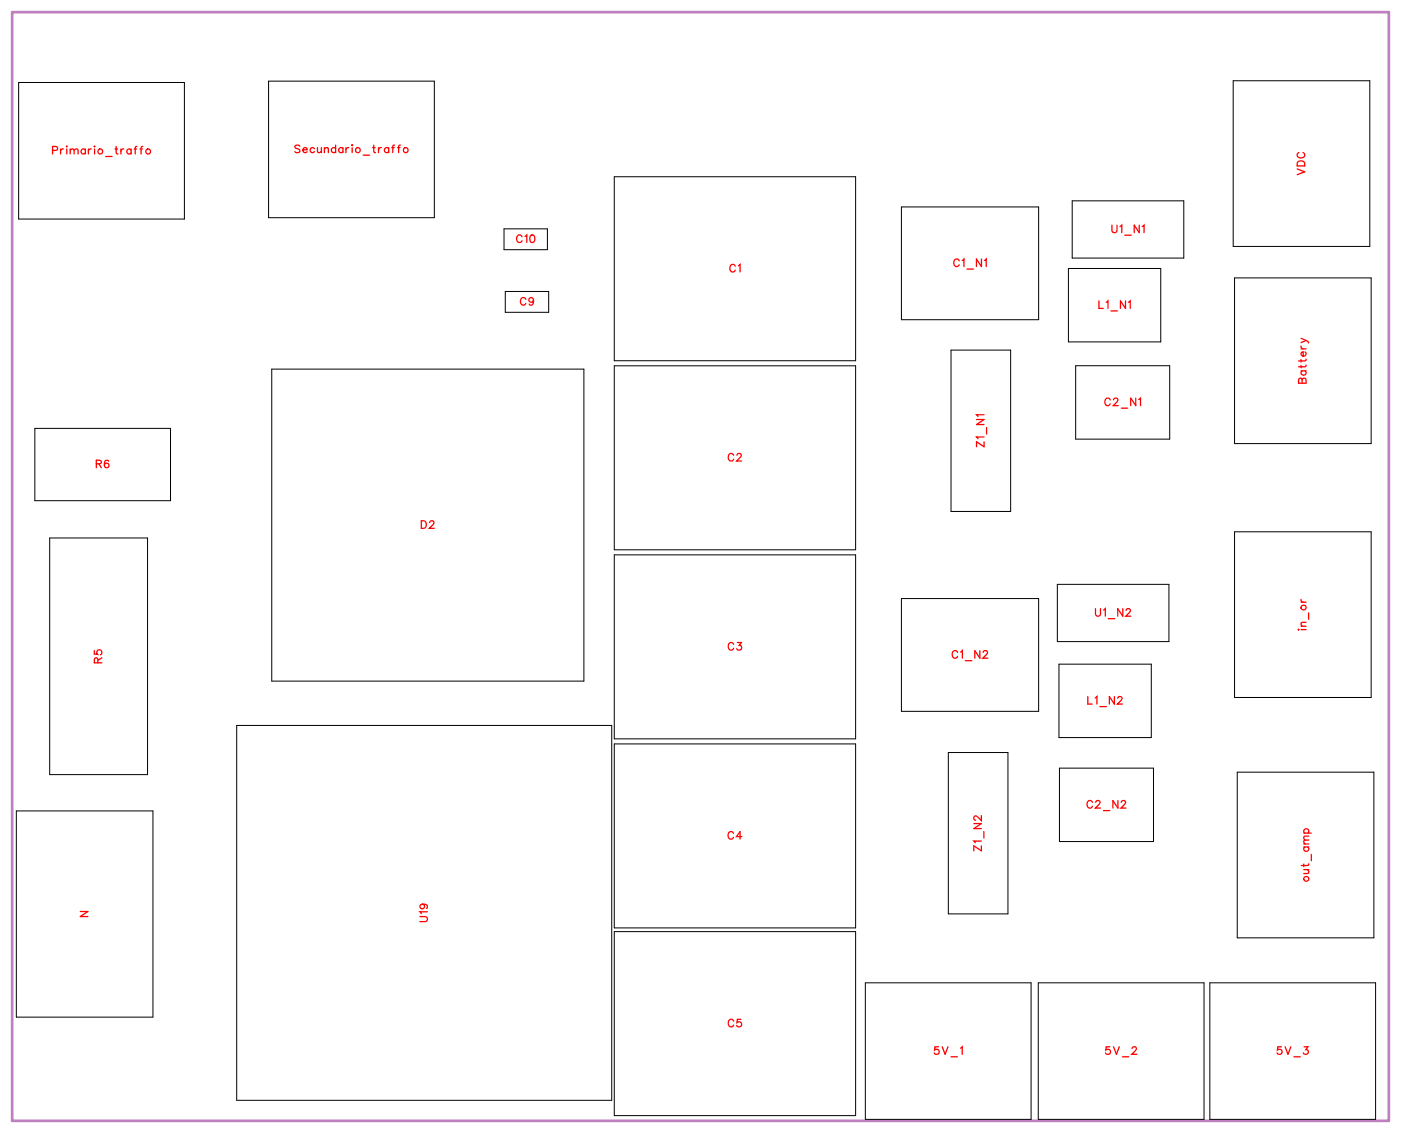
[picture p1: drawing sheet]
<svg xmlns="http://www.w3.org/2000/svg" width="132mm" height="107mm" viewBox="0 0 132 107" stroke-linecap="round" stroke-linejoin="round" font-family="sans-serif">
<path d="M1.1 1.1h129.5v104.3h-129.5z" fill="none" stroke="#bf80bf" stroke-width=".25"/>
<g fill="none" stroke="#000" stroke-width=".09">
<path d="M1.8 7.8h15.5v12.8h-15.5zM25.2 7.6h15.6v12.9h-15.6zM57.7 16.6h22.7v17.3h-22.7zM84.7 19.5h12.9v10.6h-12.9zM100.8 18.9h10.5v5.4h-10.5zM115.9 7.6h12.9v15.6h-12.9zM25.5 34.7h29.4v29.4h-29.4zM47.4 21.5h4.1v2h-4.1zM47.5 27.4h4.1v2h-4.1zM57.7 34.4h22.7v17.3h-22.7zM89.4 32.9h5.6v15.2h-5.6zM100.4 25.2h8.7v7h-8.7z"/>
<path d="M101.1 34.4h8.9v6.9h-8.9zM116.1 26.1h12.8v15.6h-12.8zM3.3 40.3h12.7v6.8h-12.7zM4.7 50.6h9.2v22.2h-9.2zM57.7 52.2h22.7v17.3h-22.7zM84.7 56.3h12.9v10.6h-12.9zM99.4 55h10.5v5.3h-10.5zM116.1 50h12.8v15.6h-12.8zM1.5 76.3h12.9v19.4h-12.9zM22.3 68.2h35.2v35.3h-35.2zM57.7 70h22.7v17.3h-22.7zM89.1 70.8h5.7v15.1h-5.7z"/>
<path d="M99.5 62.5h8.7v6.9h-8.7zM99.6 72.2h8.8v6.9h-8.8zM116.3 72.6h12.8v15.6h-12.8zM57.7 87.6h22.7v17.3h-22.7zM81.3 92.4h15.6v12.9h-15.6zM97.6 92.4h15.6v12.9h-15.6zM113.7 92.4h15.6v12.9h-15.6z"/>
</g>
<g fill="none" stroke="#f00" stroke-width=".12">
<path d="M4.9 14.1h.4l.1-.3h-.5v.7M5.7 14v.5M6 14h-.2l-.1 .2M6.2 13.8h.1zM6.3 14v.5M6.6 14.1l.2-.1h.1l.1 .5M6.6 14v.5M7 14.1l.1-.1h.2v.5M8 14.1a.23 .23 0 0 0-.3 0 .23 .23 0 0 0 0 .3 .23 .23 0 0 0 .3 0M8 14v.5M8.3 14v.5M8.6 14h-.2l-.1 .2"/>
<path d="M8.9 13.8h.1M8.9 14v.5M9.9 14.7h.6M10.8 14h.3M10.9 13.8v.5l.2 .2M11.4 14v.5M11.6 14h-.1l-.1 .2M12.3 14.1a.23 .23 0 0 0-.3 0 .23 .23 0 0 0 0 .3 .23 .23 0 0 0 .3 0M12.3 14v.5M12.6 14h.2M12.9 13.8l-.2 .1v.6M13.2 14h.2"/>
<path d="M13.4 13.8l-.1 .1v.6M28.2 13.7l-.2-.1-.3 .1 .1 .2 .4 .3v.1l-.2 .1-.3-.1M28.5 14.1h.4a.23 .23 0 0 0-.3-.2 .23 .23 0 0 0-.1 .4 .23 .23 0 0 0 .3 0h.1M29.6 14a.23 .23 0 0 0-.4 0 .23 .23 0 0 0 0 .3 .23 .23 0 0 0 .4 0M29.8 13.9l.1 .4 .1 .1 .2-.2M30.2 13.9v.5M30.5 14l.2-.1h.1l.1 .5M30.5 13.9v.5M31.6 14a.23 .23 0 0 0-.4 0 .23 .23 0 0 0 0 .3 .23 .23 0 0 0 .4 0M31.6 13.6v.8M32.2 14a.23 .23 0 0 0-.3 0 .23 .23 0 0 0 0 .3 .23 .23 0 0 0 .3 0M32.2 13.9v.5"/>
<path d="M32.5 13.9v.5M32.8 13.9h-.2l-.1 .2M33.1 13.6h.1M33.1 13.9v.5M34.1 14.6h.6M35 13.9h.3M35.1 13.6v.6l.2 .2M35.6 13.9v.5M35.9 13.9h-.2l-.1 .2M36.5 14a.23 .23 0 0 0-.3 0 .23 .23 0 0 0 0 .3 .23 .23 0 0 0 .3 0M36.5 13.9v.5M36.8 13.9h.3"/>
<path d="M37.1 13.6l-.2 .2v.6M37.4 13.9h.2M37.6 13.6l-.1 .2v.6M121.9 15.9l.7 .3-.7 .2M122 15.3a.39 .39 0 0 1 .6 .1v.2h-.7zM122.1 14.3a.26 .26 0 0 0-.2 .3 .26 .26 0 0 0 .3 .3h.2a.26 .26 0 0 0 .2-.3 .26 .26 0 0 0-.1-.3M49.1 22.3a.26 .26 0 0 0-.3-.2 .26 .26 0 0 0-.2 .3v.1a.26 .26 0 0 0 .2 .3 .26 .26 0 0 0 .3-.2M49.4 22.2l.1-.1v.7M49.4 28.2a.26 .26 0 0 0-.3-.2 .26 .26 0 0 0-.2 .3v.1a.26 .26 0 0 0 .2 .3 .26 .26 0 0 0 .3-.2M49.9 22.1h.1a.37 .37 0 0 1 .3 .4 .37 .37 0 0 1-.3 .3 .45 .45 0 0 1-.1-.7zM50.2 28.2a.22 .22 0 0 1-.3 .2 .22 .22 0 0 1-.1-.3 .22 .22 0 0 1 .3 0l.1 .1a.34 .34 0 0 1-.3 .5l-.2-.1M69.1 25a.26 .26 0 0 0-.3-.1 .26 .26 0 0 0-.2 .2v.2a.26 .26 0 0 0 .2 .3 .26 .26 0 0 0 .3-.2"/>
<path d="M69.4 25l.2-.1v.7M90.2 24.5a.26 .26 0 0 0-.3-.1 .26 .26 0 0 0-.2 .2v.2a.26 .26 0 0 0 .2 .3 .26 .26 0 0 0 .3-.2M90.5 24.5l.1-.1v.7M90.9 25.3h.6M91.8 39.5h.7l-.7 .4h.7M92.3 24.4v.7l-.5-.7v.7M92.5 39h-.7l.1 .2M92.5 24.5l.2-.1v.7M103.3 28.3v.7h.4M104 28.4l.2-.1v.7M104.4 37.6a.26 .26 0 0 0-.3-.2 .26 .26 0 0 0-.2 .3v.2a.26 .26 0 0 0 .2 .3 .26 .26 0 0 0 .3-.2M104.4 29.2h.6"/>
<path d="M104.5 21.2v.5l.2 .2 .3-.1v-.6M104.7 37.6l.1-.2h.2l.1 .2-.1 .2-.4 .3h.5M105.3 21.3l.2-.1v.7M105.4 38.4h.6M105.7 22.1h.6M105.8 28.3v.7l-.5-.7v.7M106.1 28.4l.1-.1v.7M106.8 37.4v.7l-.5-.7v.7M107 37.6l.2-.2v.7M107.1 21.2v.7l-.5-.7v.7M107.4 21.3l.1-.1v.7M122.3 32.5v.2l.2 .1"/>
<path d="M122.3 31.8l.6 .3 .1 .2M122.3 34.9h.5M122.3 33.8v.2M122.3 34.4v.2M122.3 32.8h.5M122.4 35.7l-.1-.1h-.2v.4h.7v-.3l-.2-.1h-.2v.4M122.4 34.9a.23 .23 0 0 0 0 .3 .23 .23 0 0 0 .3 0 .23 .23 0 0 0 0-.3M122.7 33.1a.22 .22 0 0 1 0 .3 .22 .22 0 0 1-.3 0 .22 .22 0 0 1 0-.3h.1v.4M122.8 34.3l-.2 .2h-.5M122.8 33.8l-.2 .1h-.5M122.8 32l-.5 .2M9.1 43.6h.4v-.2l-.1-.1h-.3v.7"/>
<path d="M9.3 43.6l.2 .4M10.2 43.4v-.1a.35 .35 0 0 0-.4 .3 .35 .35 0 0 0 .2 .4 .22 .22 0 0 0 .2-.2 .22 .22 0 0 0-.2-.2 .22 .22 0 0 0-.2 .2M39.6 49h.2a.38 .38 0 0 1 .3 .3 .38 .38 0 0 1-.3 .4h-.2zM40.4 49.1l.1-.1h.2l.1 .1-.1 .2-.3 .4h.4M69 42.8a.26 .26 0 0 0-.3-.2 .26 .26 0 0 0-.2 .3v.2a.26 .26 0 0 0 .2 .3 .26 .26 0 0 0 .3-.2M69.3 42.8l.1-.2h.2l.1 .2-.1 .2-.4 .4h.5M92.5 41.1h-.7l.1 .2M92.5 41.5v.5l-.7-.5v.5M92.7 40.2v.6M103 57.2v.5l.2 .3 .2-.1 .1-.7M103.7 57.4l.2-.2v.8M104.2 58.2h.6"/>
<path d="M105.5 57.2v.8l-.4-.8v.8M105.9 57.4l.1-.2h.1l.2 .2-.1 .2-.4 .4h.5M122.1 59.2h.1M122.3 56.4v.1l.2 .1M122.3 59.2h.5M122.3 58.9h.5M122.3 56.6h.5M122.8 58.5l-.5 .1v.1l.1 .2M123 57.6v.6M8.9 61.2v.3h.3a.25 .25 0 0 1 0-.3 .25 .25 0 0 1 .3 0 .25 .25 0 0 1-.1 .4M9.2 62.3v-.4h-.2l-.1 .1v.3h.7M9.6 61.9l-.4 .2"/>
<path d="M68.9 78.4a.26 .26 0 0 0-.2-.2 .26 .26 0 0 0-.3 .3v.1a.26 .26 0 0 0 .3 .3 .26 .26 0 0 0 .2-.2M69 60.6a.26 .26 0 0 0-.3-.2 .26 .26 0 0 0-.2 .3v.2a.26 .26 0 0 0 .2 .2 .26 .26 0 0 0 .3-.1M69.3 60.4h.4l-.2 .3a.24 .24 0 0 1 .2 .4 .25 .25 0 0 1-.5-.1M69.7 78.7h-.5l.4-.5v.7M90 61.4a.26 .26 0 0 0-.3-.2 .26 .26 0 0 0-.2 .3v.1a.26 .26 0 0 0 .2 .3 .26 .26 0 0 0 .3-.2M90.3 61.3l.2-.1v.7M90.7 62.1h.7M91.5 77.5h.8l-.8 .4h.8M92.1 61.2v.7l-.5-.7v.7M92.3 79.1h-.8l.2 .2M92.3 76.7v.5l-.4-.4-.2-.1-.2 .2v.1l.2 .1M92.3 79.5v.5l-.8-.5v.5"/>
<path d="M92.4 61.4l.2-.2h.1l.1 .1-.1 .3-.3 .3h.5M92.5 78.2v.6M102.3 65.5v.7h.4M102.7 75.5a.26 .26 0 0 0-.3-.2 .26 .26 0 0 0-.2 .3v.1a.26 .26 0 0 0 .2 .3 .26 .26 0 0 0 .3-.2M102.9 65.6l.2-.1v.7M103 75.5l.1-.2h.2l.1 .1-.1 .3-.3 .3h.4M103.4 66.5h.6M103.7 76.2h.6M104.8 65.5v.7l-.5-.7v.7M105.1 65.7l.1-.2h.1l.2 .1-.1 .3-.4 .3h.5M105.1 75.3v.7l-.5-.7v.7M105.4 75.5l.1-.2h.2l.1 .1-.1 .3-.3 .3h.4"/>
<path d="M122.6 79.7h.4M122.6 79.4h.4M122.6 78.4h.7M122.7 79.7a.23 .23 0 0 0-.1 .3 .23 .23 0 0 0 .4 0 .23 .23 0 0 0-.1-.3M122.7 78.4a.23 .23 0 0 1-.1-.4 .23 .23 0 0 1 .4 0 .23 .23 0 0 1-.1 .4M123 79h-.4v.2l.1 .2M123 78.6l-.4 .1v.1l.1 .2M7.6 85.7h.7l-.7 .5h.7M39.5 86.2h.5l.2 .2-.1 .2-.6 .1M39.7 85a.22 .22 0 0 1 .2 .3 .22 .22 0 0 1-.3 .1 .22 .22 0 0 1 0-.3l.1-.1a.34 .34 0 0 1 .5 .3l-.1 .1M40.2 85.8h-.7l.1 .1M69 96a.26 .26 0 0 0-.3-.1 .26 .26 0 0 0-.2 .2v.2a.26 .26 0 0 0 .2 .3 .26 .26 0 0 0 .3-.2"/>
<path d="M69.6 95.9h-.3v.3a.25 .25 0 0 1 .4 0 .25 .25 0 0 1-.1 .3 .25 .25 0 0 1-.4-.1M88.2 98.4h-.3v.3a.25 .25 0 0 1 .3 0 .25 .25 0 0 1 0 .4 .25 .25 0 0 1-.4-.1M88.6 98.4l.2 .8 .3-.8M89.4 99.4h.6M90.3 98.6l.2-.2v.8M104.3 98.4h-.3v.3a.25 .25 0 0 1 .3 0 .25 .25 0 0 1 0 .4 .25 .25 0 0 1-.4-.1M104.7 98.4l.2 .8 .3-.8M105.5 99.4h.6M106.4 98.6l.2-.2h.1l.1 .2-.1 .2-.3 .4h.5M120.5 98.4h-.4v.3a.25 .25 0 0 1 .4 0 .25 .25 0 0 1-.1 .4 .25 .25 0 0 1-.3-.1M120.8 98.4l.3 .8 .2-.8M121.6 99.4h.6"/>
<path d="M122.6 81.8h.4M122.6 81.3v.2M122.6 98.4h.4l-.2 .3a.24 .24 0 0 1 .1 .4 .24 .24 0 0 1-.4-.1M122.9 81.8l.1 .1v.2l-.4 .1M123 81.2l-.1 .2h-.6M123.3 80.3v.6"/>
<circle cx="9.4" cy="14.2" r=".23"/>
<circle cx="13.9" cy="14.2" r=".23"/>
<circle cx="33.6" cy="14.1" r=".23"/>
<circle cx="38.1" cy="14.1" r=".23"/>
<circle cx="122.5" cy="57.1" r=".23"/>
<circle cx="122.8" cy="82.7" r=".23"/>
</g>
<g font-size="1.2" fill="#fff">
<text x="4.9" y="14.8">Primario_traffo</text>
<text x="27.7" y="14.7">Secundario_traffo</text>
<text x="122.9" y="16.5" transform="rotate(-90 122.9 16.5)">VDC</text>
<text x="48.5" y="23.1">C10</text>
<text x="104.5" y="22.2">U1_N1</text>
<text x="48.9" y="29">C9</text>
<text x="68.5" y="25.9">C1</text>
<text x="89.6" y="25.4">C1_N1</text>
<text x="103.2" y="29.3">L1_N1</text>
<text x="103.8" y="38.4">C2_N1</text>
<text x="123.1" y="36.1" transform="rotate(-90 123.1 36.1)">Battery</text>
<text x="9" y="44.3">R6</text>
<text x="68.4" y="43.7">C2</text>
<text x="92.8" y="42.1" transform="rotate(-90 92.8 42.1)">Z1_N1</text>
<text x="39.5" y="50">D2</text>
<text x="102.9" y="58.2">U1_N2</text>
<text x="123.1" y="59.3" transform="rotate(-90 123.1 59.3)">in_or</text>
<text x="9.9" y="62.4" transform="rotate(-90 9.9 62.4)">R5</text>
<text x="68.4" y="61.4">C3</text>
<text x="89.5" y="62.2">C1_N2</text>
<text x="102.2" y="66.5">L1_N2</text>
<text x="102.1" y="76.3">C2_N2</text>
<text x="68.4" y="79.2">C4</text>
<text x="92.5" y="80.1" transform="rotate(-90 92.5 80.1)">Z1_N2</text>
<text x="123.3" y="82.9" transform="rotate(-90 123.3 82.9)">out_amp</text>
<text x="8.6" y="86.3" transform="rotate(-90 8.6 86.3)">N</text>
<text x="40.5" y="86.7" transform="rotate(-90 40.5 86.7)">U19</text>
<text x="68.4" y="96.9">C5</text>
<text x="87.8" y="99.5">5V_1</text>
<text x="103.9" y="99.5">5V_2</text>
<text x="120" y="99.5">5V_3</text>
</g>
</svg>
